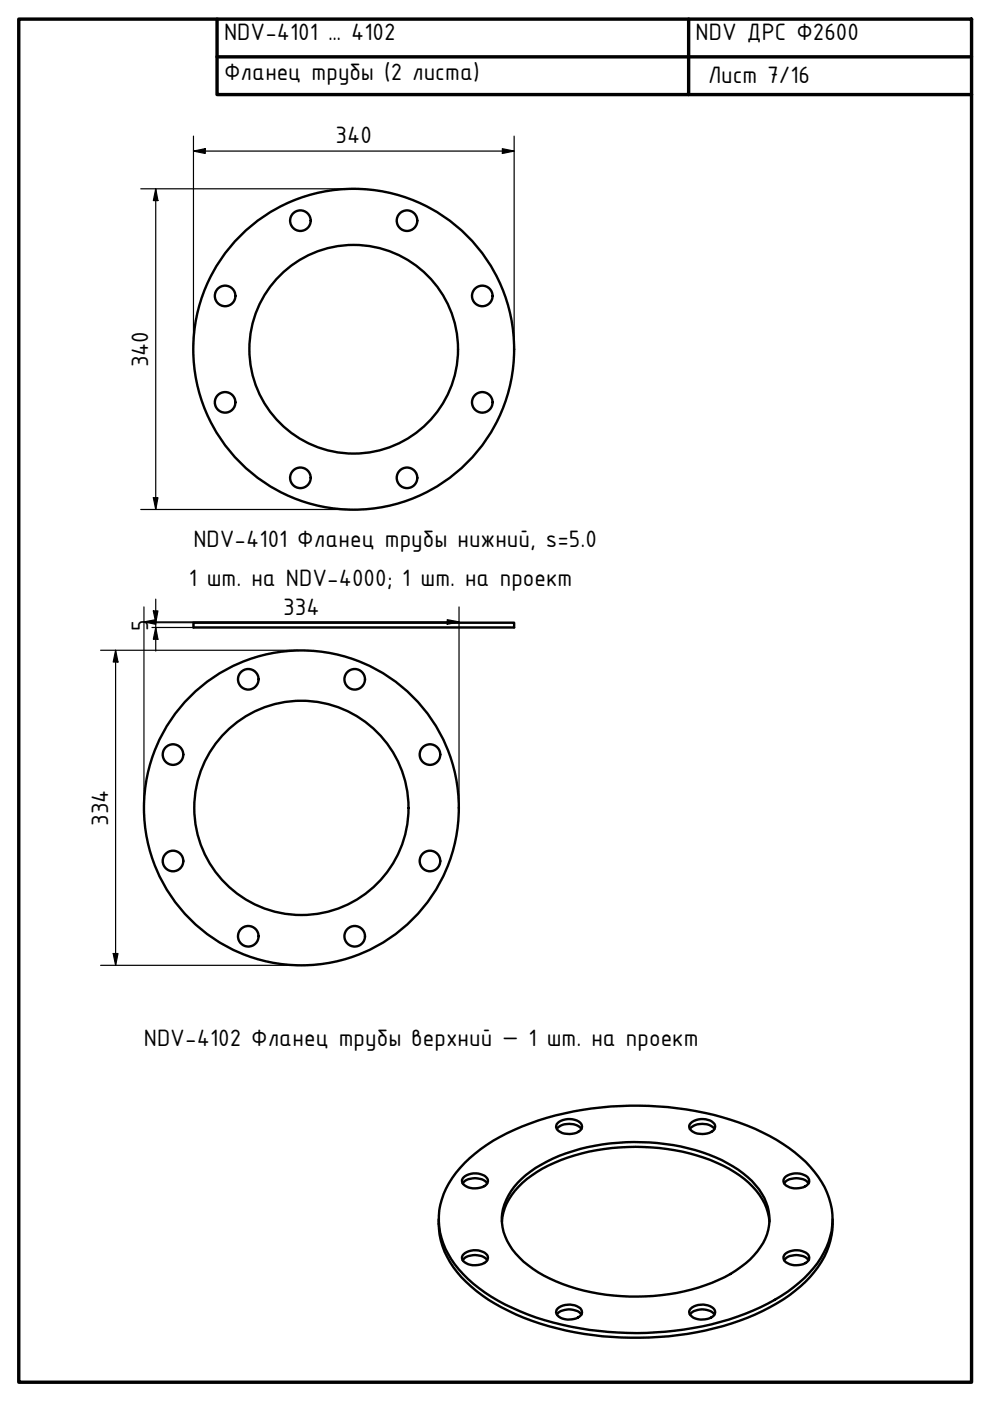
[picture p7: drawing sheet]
<svg xmlns="http://www.w3.org/2000/svg" width="210mm" height="297mm" viewBox="0 0 210 297" stroke-linecap="round" stroke-linejoin="round" font-family="sans-serif">
<!-- layer: Visible (ISO) -->
<g fill="none" stroke="#000" stroke-width=".51">
<path d="M41 132h68v1h-68zM118.1 239.4a3.6 3.6 0 0 1 4.4-.7l.8 .7M118.2 238.1a3.8 3.8 0 0 1 5 .2 1.29 1.29 0 0 1-1 1.9 3.6 3.6 0 0 1-4.2-.9 .98 .98 0 0 1 .2-1.2zM146.3 239.4a3.6 3.6 0 0 1 5.2 0M146.5 238.1a3.8 3.8 0 0 1 5 .2 1.35 1.35 0 0 1-1.1 1.9 3.6 3.6 0 0 1-4.2-.9 .92 .92 0 0 1 .3-1.2zM93 258.5a17 17 0 0 0 5.8 13.3 41.8 41.8 0 0 0 19.3 9.8 68.8 68.8 0 0 0 40.4-2.2 34.4 34.4 0 0 0 14.1-9.7 16.3 16.3 0 0 0 3.9-11.2M98.1 250.9a3.6 3.6 0 0 1 5.2 0M98.3 249.6a3.7 3.7 0 0 1 5 .2 1.31 1.31 0 0 1-1.1 1.9 3.6 3.6 0 0 1-4.2-.9 .92 .92 0 0 1 .3-1.2zM98.5 246.6a40.4 40.4 0 0 1 17.4-9.6 68.7 68.7 0 0 1 42.6 1.7 33 33 0 0 1 15 10.8 15 15 0 0 1-.2 18.3 33.3 33.3 0 0 1-15.3 10.7 67.6 67.6 0 0 1-47.7-.5 31.6 31.6 0 0 1-14.6-11 15 15 0 0 1 .9-18.3zM106.4 259a13.1 13.1 0 0 1 6.4-9.8 38.9 38.9 0 0 1 22-6.1 39.5 39.5 0 0 1 22 6.1 13.8 13.8 0 0 1 6.4 9.8M110.6 250a30.9 30.9 0 0 1 15.5-7.1 45.4 45.4 0 0 1 26.9 3 19.5 19.5 0 0 1 9.1 8.1 10.2 10.2 0 0 1-1.5 11.3 24.8 24.8 0 0 1-12.5 7.7 45.9 45.9 0 0 1-31.5-1.9 18 18 0 0 1-9.5-9 10.1 10.1 0 0 1 1.9-10.4zM166.2 250.9a3.6 3.6 0 0 1 5.2 0"/>
<path d="M166.4 249.6a3.7 3.7 0 0 1 5 .2 1.11 1.11 0 0 1-.6 1.7 3.9 3.9 0 0 1-4.4-.4 1.07 1.07 0 0 1 0-1.5zM98.1 267.2a3.6 3.6 0 0 1 5.2 0M98.3 265.9a3.8 3.8 0 0 1 5 .2 1.33 1.33 0 0 1-1.1 1.9 3.6 3.6 0 0 1-4.2-.9 .92 .92 0 0 1 .3-1.2zM118.1 278.7a3.6 3.6 0 0 1 5.2 0M118.2 277.4a3.7 3.7 0 0 1 5 .3 1.11 1.11 0 0 1-.6 1.6 3.9 3.9 0 0 1-4.4-.4 .96 .96 0 0 1 0-1.5zM146.3 278.7a3.6 3.6 0 0 1 5.2 0M146.5 277.4a3.7 3.7 0 0 1 5 .3 1.31 1.31 0 0 1-1.1 1.8 3.6 3.6 0 0 1-4.2-.9 .92 .92 0 0 1 .3-1.2zM166.2 267.2a3.6 3.6 0 0 1 5.2 0M166.4 265.9a3.8 3.8 0 0 1 5 .2 1.14 1.14 0 0 1-.6 1.7 3.9 3.9 0 0 1-4.4-.4 1.07 1.07 0 0 1 0-1.5z"/>
<circle cx="63.7" cy="46.8" r="2.18"/>
<circle cx="86.3" cy="46.8" r="2.18"/>
<circle cx="47.7" cy="62.7" r="2.18"/>
<circle cx="75" cy="74" r="34"/>
<circle cx="75" cy="74" r="22.1"/>
<circle cx="102.3" cy="62.7" r="2.18"/>
<circle cx="47.7" cy="85.3" r="2.18"/>
<circle cx="102.3" cy="85.3" r="2.18"/>
<circle cx="63.7" cy="101.3" r="2.18"/>
<circle cx="86.3" cy="101.3" r="2.18"/>
<circle cx="36.7" cy="160" r="2.18"/>
<circle cx="52.6" cy="144" r="2.18"/>
<circle cx="75.2" cy="144" r="2.18"/>
<circle cx="91.2" cy="160" r="2.18"/>
<circle cx="63.9" cy="171.3" r="33.4"/>
<circle cx="63.9" cy="171.3" r="22.7"/>
<circle cx="36.7" cy="182.5" r="2.18"/>
<circle cx="52.6" cy="198.5" r="2.18"/>
<circle cx="75.2" cy="198.5" r="2.18"/>
<circle cx="91.2" cy="182.5" r="2.18"/>
</g>
<!-- layer: Border (ISO) -->
<path d="M4 4h202v289.1h-202zM46 4v16.1h160M46 12.1h160M146 4v16.1" fill="none" stroke="#000" stroke-width=".72"/>
<!-- layer: Dimension (ISO) -->
<g fill="none" stroke="#000" stroke-width=".25">
<path d="M41 32l2.5-.5v1zM41 32h68M41 28.9v44.3M106.5 31.5l2.5 .5-2.5 .5zM109 28.9v44.3M29.8 40h44.4M33 40l.5 2.5h-1zM33 40v68M29.8 108h44.4M32.5 105.5h1l-.5 2.5zM21.3 137.9h41.8M24.5 137.9l.5 2.5h-1z"/>
<path d="M24.5 137.9v66.8M30.5 131.9l2.5-.5v1zM30.5 131.9h66.8M30.5 128.7v41.8M32.2 133h76M32.2 132h76M32.5 129.5h1l-.5 2.5zM33 133l.5 2.5h-1zM33 127v11M94.8 131.4l2.5 .5-2.5 .5zM97.3 128.7v41.8M21.3 204.7h41.8"/>
<path d="M24 202.2h1l-.5 2.5z"/>
</g>
<path d="M41 32l2.5-.5v1zM106.5 31.5l2.5 .5-2.5 .5zM33 40l.5 2.5h-1zM32.5 105.5h1l-.5 2.5zM32.5 129.5h1l-.5 2.5zM30.5 131.9l2.5-.5v1zM33 133l.5 2.5h-1zM94.8 131.4l2.5 .5-2.5 .5zM24.5 137.9l.5 2.5h-1zM24 202.2h1l-.5 2.5z" fill="#000"/>
<g font-size="5.4">
<text x="47.5" y="8.5">NDV-4101 … 4102</text>
<text x="147.5" y="8.5">NDV ДРС Ф2600</text>
<text x="47.5" y="16.9">Фланец трубы (2 листа)</text>
<text x="150.1" y="17.6">Лист 7/16</text>
<text x="71.2" y="30.4">340</text>
<text x="31.4" y="77.9" transform="rotate(-90 31.4 77.9)">340</text>
<text x="41" y="116">NDV-4101 Фланец трубы нижний, s=5.0</text>
<text x="40" y="124.3">1 шт. на NDV-4000; 1 шт. на проект</text>
<text x="60.1" y="130.3">334</text>
<text x="31.4" y="133.8" transform="rotate(-90 31.4 133.8)">5</text>
<text x="22.9" y="175.1" transform="rotate(-90 22.9 175.1)">334</text>
<text x="30.5" y="221.7">NDV-4102 Фланец трубы верхний — 1 шт. на проект</text>
</g>
</svg>
